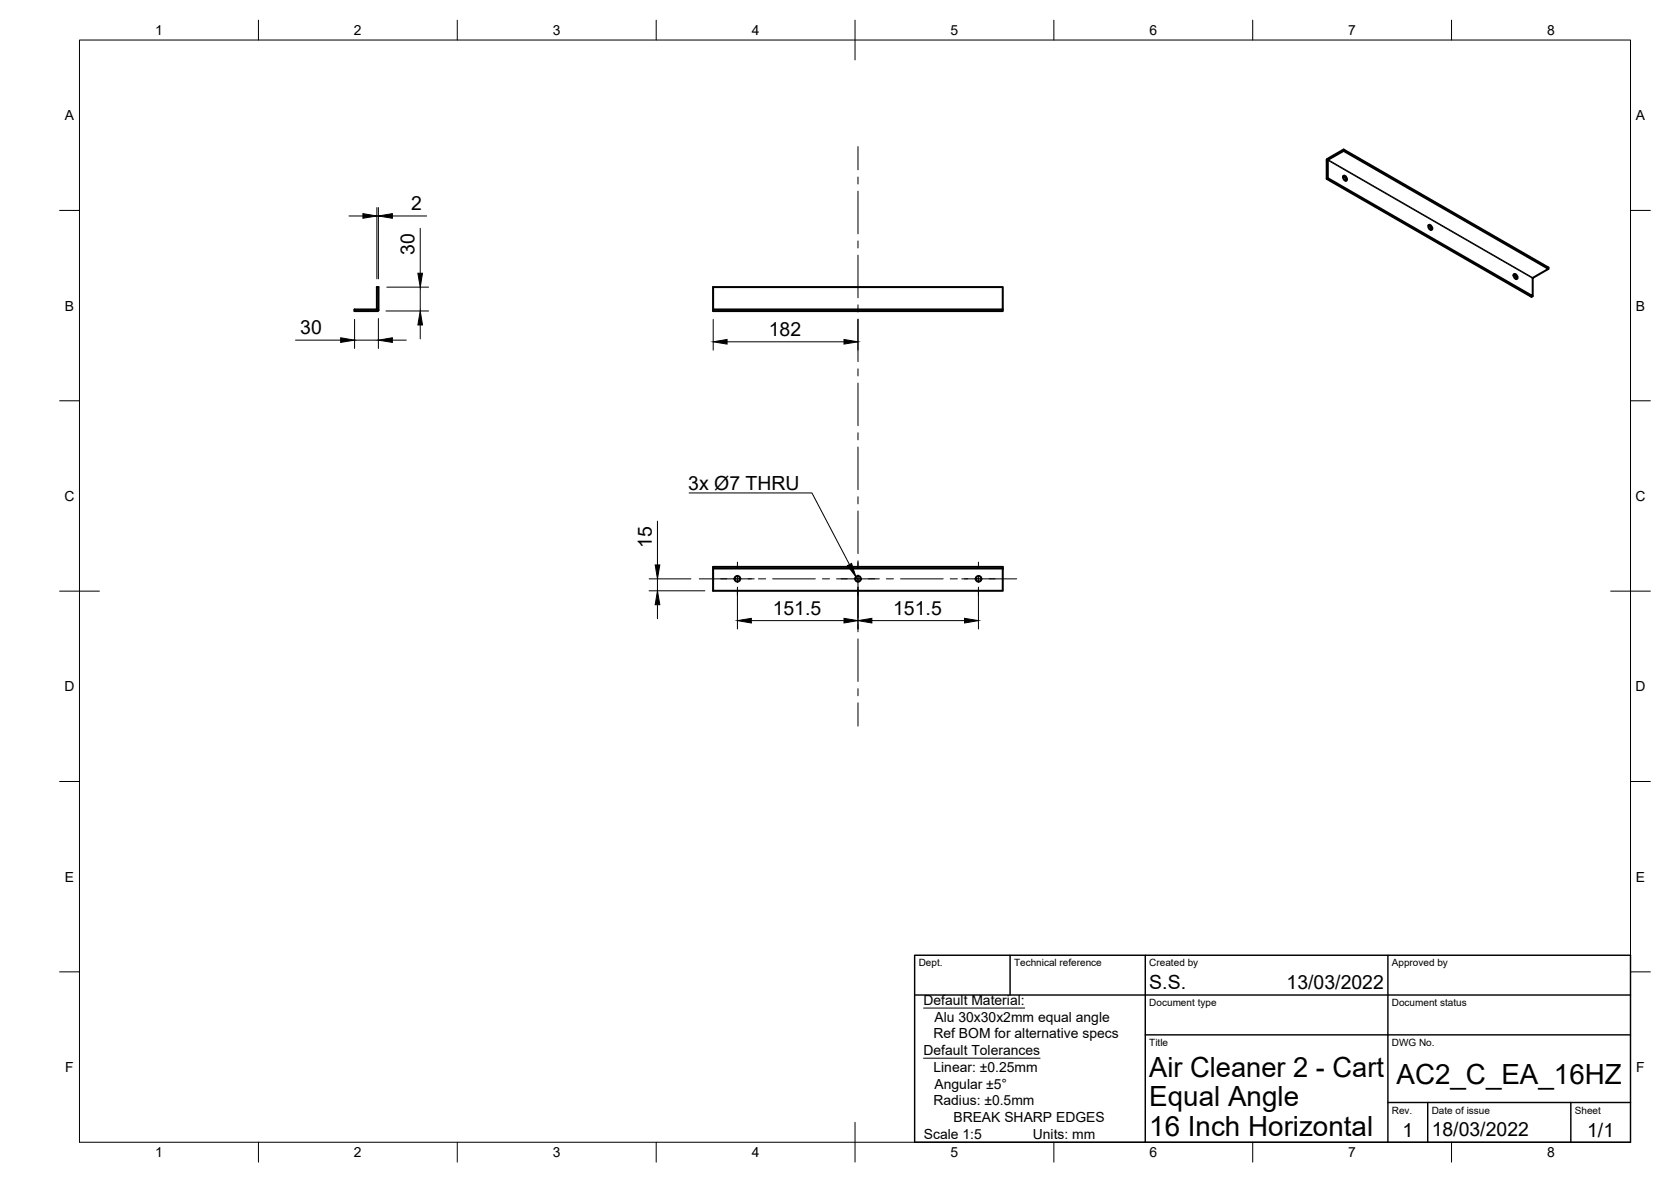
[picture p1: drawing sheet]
<svg xmlns="http://www.w3.org/2000/svg" width="420mm" height="297mm" viewBox="0 0 420 297" stroke-linecap="round" stroke-linejoin="round" font-family="sans-serif">
<!-- layer: Visible -->
<g fill="none" stroke="#000" stroke-width=".51">
<path d="M333.7 39.9l4.1-2.3 51.5 29.6v.4M333.7 39.9l-.1 .3v4.7l.3-.1v-4.5M337.8 37.6v.3l-3.9 2.2M337.8 37.9l51.5 29.7-3.9 2.3M333.6 44.9l51.5 29.7 .3-.2M333.9 44.8l51.5 29.6v-4.5M334 40.1l-.1 .2M337.7 44.3l.6 .4 .1 .7M337.8 44.2a.71 .71 0 0 1 .7 .4 .71 .71 0 0 1-.1 .8l-.6-.4zM359.2 56.6l.5 .5 .1 .7M359.2 56.6a.71 .71 0 0 1 .8 .3 .71 .71 0 0 1-.1 .9l-.6-.4zM94.8 77.7v-5.6h.4v5.9l-.2 .2"/>
<path d="M94.8 77.7l-5.7 .1v.4h5.9M179.3 77.8h72.8v-5.7h-72.8v6.1h72.8v-.4M380.6 69l.5 .4 .1 .7M380.6 68.9a.71 .71 0 0 1 .8 .4 .71 .71 0 0 1-.1 .8l-.6-.4zM179.3 142.9h72.8v5.6h-72.8v-6h72.8v.4"/>
<circle cx="185.4" cy="145.5" r=".71"/>
<circle cx="215.7" cy="145.5" r=".71"/>
<circle cx="246.1" cy="145.5" r=".71"/>
</g>
<!-- layer: Visible Narrow -->
<path d="M333.9 40.3l51.5 29.6M333.9 40.1l51.5 29.7" fill="none" stroke="#000" stroke-width=".25"/>
<!-- layer: Border -->
<g fill="none" stroke="#000" stroke-width=".25">
<path d="M20 10.1h390v276.9h-390zM65 5.1v5M115 5.1v5M165 5.1v5M215 5.1v10M265 5.1v5M315 5.1v5M365 5.1v5M15 52.9h5M410 52.9h5M15 100.7h5M410 100.7h5"/>
<path d="M15 148.6h10M405 148.6h10M15 196.4h5M410 196.4h5M15 244.2h5M410 244.2h5M65 287v5M115 287v5M165 287v5M215 282.1v9.9M265 287v5M315 287v5"/>
<path d="M365 287v5"/>
</g>
<!-- layer: TitleBlock -->
<path d="M230 240.1h180v46.9h-180zM230 250h180M254 240.1v9.9M288 240.1v46.9M349 240.1v46.9M288 260.1h122M349 277.1h61M359 277.1v9.9M395 277.1v9.9" fill="none" stroke="#000" stroke-width=".36"/>
<!-- layer: Dimensions -->
<g fill="none" stroke="#000" stroke-width=".25">
<path d="M87.8 54.3h3.4M94.8 52.2v17.9M94.8 54.3h.3M95.1 52.2v17.9M98.7 54.3h8.6M105.7 57.4v11.3M97 78.2h10.8M97.3 72.2h10.5M105.7 72.2v6M74.3 85.5h11.4M89.2 80.3v7.3M89.2 85.5h5.9"/>
<path d="M95.1 80.1v7.5M98.7 85.5h3.5M105.7 81.7v3.5M179.3 80.3v7.7M182.8 85.9h29.4M215.7 80.3v7.7M165.3 131v11M163.2 148.5h14M163.2 145.5h10.5M165.3 145.5v3M165.3 152v3.5M185.4 147.6v10.5"/>
<path d="M188.9 156h23.3M215.7 147.6v10.5M219.2 156h23.3M246 147.6v10.5"/>
</g>
<g fill="#000" stroke="#000" stroke-width=".25">
<path d="M91.2 53.7l3.6 .6-3.6 .5zM95.1 54.3l3.6-.6v1.1zM105.1 68.7h1.1l-.5 3.5zM85.7 84.9l3.5 .6-3.5 .5zM95.1 85.5l3.6-.6v1.1zM105.7 78.2l.5 3.5h-1.1zM179.3 85.9l3.5-.6v1.2zM212.2 85.3l3.5 .6-3.5 .6zM165.3 148.5l.6 3.5h-1.2zM164.7 142h1.2l-.6 3.5zM185.4 156l3.5-.6v1.2zM212.2 155.4l3.5 .6-3.5 .6z"/>
<path d="M215.7 156l3.5-.6v1.2zM242.5 155.4l3.5 .6-3.5 .6z"/>
</g>
<!-- layer: Center Lines -->
<g fill="none" stroke="#000" stroke-width=".25">
<path d="M215.7 36.8v5.9M215.7 44.5v1.8M215.7 48v10.8M215.7 60.5v1.8M215.7 64.1v10.7M215.7 76.6v1.8M215.7 80.2v10.7M215.7 92.7v1.8M215.7 96.3v10.7M215.7 108.8v1.7M215.7 112.3v10.7M215.7 124.8v1.8"/>
<path d="M215.7 128.4v10.7M175.8 145.5h13.8M185.4 141.3v1.5M185.4 144.6v1.8M185.4 148.2v1.5M190.7 145.5h1.8M194.3 145.5h10.7M206.8 145.5h1.8M210.4 145.5h10.7M215.7 140.9v1.9M215.7 144.5v10.7M215.7 157v1.8"/>
<path d="M222.9 145.5h1.7M226.4 145.5h10.8M238.9 145.5h1.8M241.8 145.5h13.8M246 141.3v1.5M246 144.6v1.8M246 148.2v1.5M215.7 160.6v10.7M215.7 173.1v1.7M215.7 176.6v5.9"/>
</g>
<!-- layer: Annotations -->
<path d="M173.3 123.9h30.9l9.4 18M232.2 253.3h25.4M232.2 265.9h29.3" fill="none" stroke="#000" stroke-width=".25"/>
<path d="M213.1 142.1l1-.5 1.1 3.4z" fill="#000" stroke="#000" stroke-width=".25"/>
<g font-size="7">
<text x="289" y="270.6">Air Cleaner 2 - Cart</text>
<text x="351.1" y="272.3">AC2_C_EA_16HZ</text>
<text x="289" y="278.1">Equal Angle</text>
<text x="289" y="285.5">16 Inch Horizontal</text>
</g>
<g font-size="4.9">
<text x="103.4" y="52.9">2</text>
<text x="104.2" y="64" transform="rotate(-90 104.2 64)">30</text>
<text x="75.5" y="84">30</text>
<text x="193.3" y="84.4">182</text>
<text x="173.1" y="123.2">3x Ø7 THRU</text>
<text x="163.9" y="137.6" transform="rotate(-90 163.9 137.6)">15</text>
<text x="194.3" y="154.5">151.5</text>
<text x="224.6" y="154.5">151.5</text>
<text x="289" y="248.5">S.S.</text>
<text x="323.5" y="248.5">13/03/2022</text>
<text x="352.6" y="285.7">1</text>
<text x="360" y="285.5">18/03/2022</text>
<text x="399.1" y="285.7">1/1</text>
</g>
<g font-size="3.5">
<text x="39" y="8.8">1</text>
<text x="89" y="8.8">2</text>
<text x="139" y="8.8">3</text>
<text x="189" y="8.8">4</text>
<text x="239" y="8.8">5</text>
<text x="289" y="8.8">6</text>
<text x="339" y="8.8">7</text>
<text x="389" y="8.8">8</text>
<text x="16.3" y="30.2">A</text>
<text x="411.3" y="30.2">A</text>
<text x="16.3" y="78">B</text>
<text x="411.3" y="78">B</text>
<text x="16.2" y="125.9">C</text>
<text x="411.2" y="125.9">C</text>
<text x="16.2" y="173.7">D</text>
<text x="411.2" y="173.7">D</text>
<text x="16.3" y="221.6">E</text>
<text x="411.3" y="221.6">E</text>
<text x="232.2" y="252.6">Default Material:</text>
<text x="235" y="256.8">Alu 30x30x2mm equal angle</text>
<text x="234.7" y="261">Ref BOM for alternative specs</text>
<text x="16.4" y="269.4">F</text>
<text x="232.2" y="265.2">Default Tolerances</text>
<text x="234.7" y="269.4">Linear: ±0.25mm</text>
<text x="411.4" y="269.4">F</text>
<text x="235" y="273.5">Angular ±5°</text>
<text x="234.7" y="277.7">Radius: ±0.5mm</text>
<text x="239.7" y="281.9">BREAK SHARP EDGES</text>
<text x="232.3" y="286.1">Scale 1:5</text>
<text x="259.7" y="286.1">Units: mm</text>
<text x="39" y="290.8">1</text>
<text x="89" y="290.8">2</text>
<text x="139" y="290.8">3</text>
<text x="189" y="290.8">4</text>
<text x="239" y="290.8">5</text>
<text x="289" y="290.8">6</text>
<text x="339" y="290.8">7</text>
<text x="389" y="290.8">8</text>
</g>
<g font-size="2.5">
<text x="231" y="242.9">Dept.</text>
<text x="255" y="242.9">Technical reference</text>
<text x="289" y="242.9">Created by</text>
<text x="350" y="242.9">Approved by</text>
<text x="289" y="252.8">Document type</text>
<text x="350" y="252.8">Document status</text>
<text x="289" y="262.9">Title</text>
<text x="350" y="262.9">DWG No.</text>
<text x="350" y="279.9">Rev.</text>
<text x="360" y="279.9">Date of issue</text>
<text x="396" y="279.9">Sheet</text>
</g>
</svg>
